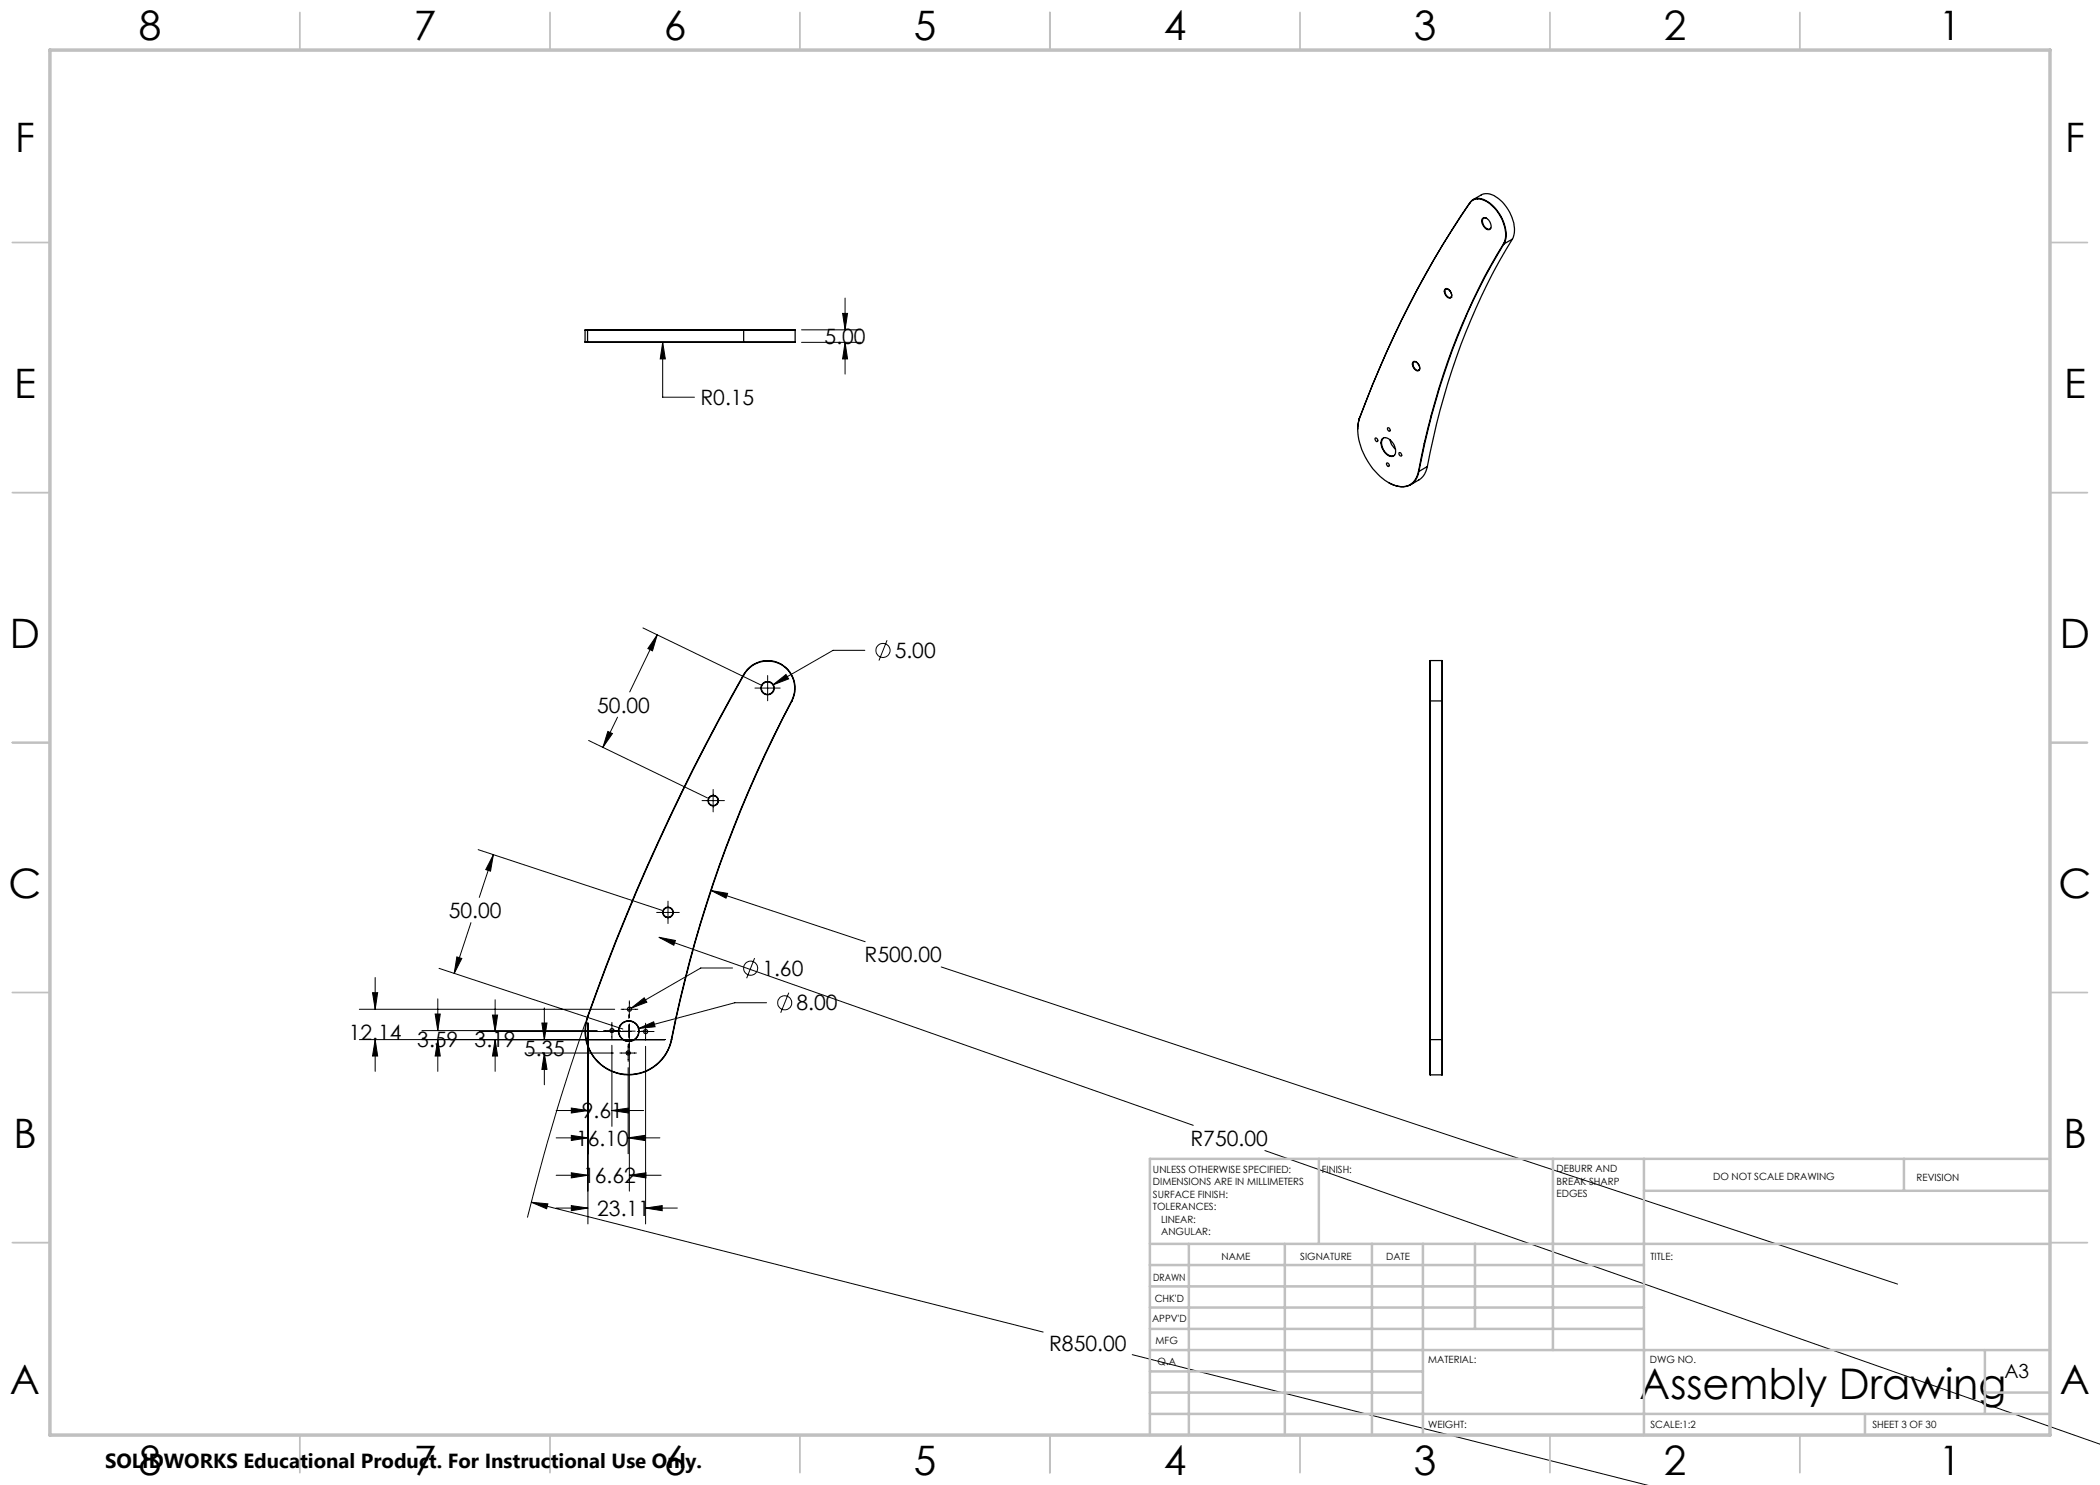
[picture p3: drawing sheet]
<svg xmlns="http://www.w3.org/2000/svg" width="420mm" height="297mm" viewBox="0 0 420 297" stroke-linecap="round" stroke-linejoin="round" font-family="sans-serif">
<g fill="none" stroke="#000" stroke-width=".25">
<path d="M294.6 39.9l1.7-.9a3 3 0 0 1 3.3 .7 8.2 8.2 0 0 1 3.2 7.4l-.3 .7M289 57.9a.81 .81 0 0 1 1.2 .6l.1 .3a.55 .55 0 0 1-.1 .7 .55 .55 0 0 1-.8-.1l-.5-.9zM289.1 57.9a.87 .87 0 0 1 1.2 .8 .48 .48 0 0 1-.1 .7 .48 .48 0 0 1-.7-.1l-.4-.6-.1-.5zM290.2 59.5h.1M294 40.5a2.46 2.46 0 0 1 3.6-.1 8.1 8.1 0 0 1 3.5 7.6l-.3 .8M294 40.6a2.49 2.49 0 0 1 3.5-.2 7.9 7.9 0 0 1 3.5 7.6l-.3 .8M294 40.5v.1M294 40.6a199.8 199.8 0 0 0-22.1 43.1M294 40.5a197.6 197.6 0 0 0-22.1 43.1M296.6 43.6a1.47 1.47 0 0 1 1.6 1.7 .63 .63 0 0 1-.4 .7 .63 .63 0 0 1-.7-.3 1.6 1.6 0 0 1-.5-2.1zM297.3 43.7a.58 .58 0 0 0-.7 0 .58 .58 0 0 0-.1 .7 1.39 1.39 0 0 0 1.5 1.4M300.7 48.8h.1"/>
<path d="M300.7 48.8a133.6 133.6 0 0 0-17 45.5M300.8 48.8a133.5 133.5 0 0 0-17 45.5M302.5 47.8a131.8 131.8 0 0 0-17 45.5M302.5 47.8l-1.7 1M117 68.4l.6 .1M117 66h.5M117 68.4h.5M117 66v2.4M117.5 66h31.2M117.5 68.4h31.2M117.5 68.4l.1 .1M117.5 66v2.4"/>
<path d="M117.6 66h-.6M117.6 66h-.1M117.6 66h31.2M117.6 68.5h31.2M148.7 68.4l.1 .1M148.7 68.4h10.3M148.7 66h10.3M148.7 66v2.4M148.8 66h10.2M148.8 66h-.1M159 68.4l-10.2 .1M159 66v2.4"/>
<path d="M282.7 72.3a1.18 1.18 0 0 1 1 1.9 1.24 1.24 0 0 1-1-1.9zM282.8 72.4a1.13 1.13 0 0 0 .9 1.6M282.8 72.4a1.19 1.19 0 0 1 1 1.6M282.8 72.3v.1M283.7 74h.1M271.9 83.7a10.5 10.5 0 0 0 1.8 8.8 10 10 0 0 0 6 4.8 3.3 3.3 0 0 0 4-3M271.9 83.6v.1M271.9 83.6l-.4 2.2M275 87.7a.38 .38 0 0 1 .5 .1 .38 .38 0 0 1-.1 .5l-.3-.2zM276.4 87.8a1.18 1.18 0 0 1 1.8 .4 2.15 2.15 0 0 1 .5 3 1.83 1.83 0 0 1-2.1-1.3l-.4-1.3zM276.7 87.7a2.17 2.17 0 0 0 .6 3l.7 .5 .7-.1M277.3 92.7a.36 .36 0 0 1 .5 .1 .36 .36 0 0 1-.1 .5l-.3-.2z"/>
<path d="M277.5 85.6a.38 .38 0 0 1 .4 .2 .38 .38 0 0 1 0 .5l-.3-.3zM278 87.9l.3 1 .8 .9M279.9 90.5a.42 .42 0 0 1 .3 .3 .42 .42 0 0 1 0 .4l-.4-.4zM283.7 94.3h.1M283.8 94.3a3.4 3.4 0 0 1-5.1 2.7l-1-.5M285.5 93.3l-.8 1.9a6.3 6.3 0 0 1-2.6 1.8M285.5 93.3l-1.7 1M148.7 134.9a429.3 429.3 0 0 0-31.2 68.4M148.7 134.9h.1M148.7 134.9a5.5 5.5 0 0 1 7.5-2.1 5.5 5.5 0 0 1 2.2 7.4M148.8 134.9a429.3 429.3 0 0 0-31.2 68.4M148.8 134.9a5.4 5.4 0 0 1 7.3-2 5.4 5.4 0 0 1 2.2 7.3"/>
<path d="M286 132.1v8.1M286 132.1h2.4M288.4 132.1l.1 8.1M288.4 132.1v8.1M158.3 140.2h.1M158.3 140.2a248.4 248.4 0 0 0-24 67.7M158.4 140.2a247.6 247.6 0 0 0-24.1 67.7M286 140.2h.1M286 140.2v67.7M286 140.2h2.4M288.4 140.2v67.7M288.5 140.2h-.1"/>
<path d="M288.5 140.2v67.7M117.5 203.3h.1M117.5 203.3a8.7 8.7 0 0 0 5.9 11.4 8.7 8.7 0 0 0 10.9-6.8M117.6 203.3a8.7 8.7 0 0 0 5.9 11.3 8.7 8.7 0 0 0 10.8-6.7M134.3 207.9h.1M286 207.9v7.1M286 207.9h.1M286 215h2.4M286 207.9h2.4M288.4 207.9h.1M288.4 207.9v7.1M288.5 207.9l-.1 7.1"/>
<circle cx="153.5" cy="137.6" r="1.24"/>
<circle cx="153.5" cy="137.6" r="1.33"/>
<circle cx="142.6" cy="160.1" r=".97"/>
<circle cx="142.6" cy="160.1" r="1.04"/>
<circle cx="133.6" cy="182.5" r=".98"/>
<circle cx="133.6" cy="182.5" r="1.06"/>
<circle cx="122.4" cy="206.1" r=".41"/>
<circle cx="125.6" cy="210.6" r=".4"/>
<circle cx="125.8" cy="206.2" r="2.07"/>
<circle cx="125.8" cy="206.2" r="2.01"/>
<circle cx="125.9" cy="201.9" r=".41"/>
<circle cx="129.1" cy="206.3" r=".41"/>
</g>
<g fill="none" stroke="#000" stroke-width=".2">
<path d="M169 59.6v6.4M132.5 68.5l.6 3.3h-1.1zM132.5 68.5v10.9h6.4M160.3 68.5h11.9M160.3 66h11.9M168.5 62.7h1l-.5 3.3zM169 68.5l.5 3.3h-1zM169 68.5v6.3M128.6 125.6l23.8 11.5M131.4 127l-.9 3.2-.9-.5zM131.4 127l-5.5 11.4M151 137.6h5"/>
<path d="M153.5 135.1v5.1M154.6 137l2.6-2.1 .5 .9zM173 130.1h-6.4l-12 6.9M177.4 128.1l-1.6 4M117.7 148.1l23.8 11.5M121.6 146.3l.9 .4-1.9 2.8zM123.5 143.4l-2.9 6.1M142.6 157.9v4.5M95.6 169.9l36.8 12.2M98.7 171l-.6 3.2-.9-.3zM98.7 171l-2.9 8.5M140.4 160.1h4.5"/>
<path d="M142.2 178.1l3.3 .6-.3 .9zM142.2 178.1l30.8 10.2M74.5 198.5h1l-.5 3.4zM75 195.5v6.4M87.6 199.8v6.3M87.8 193.7l36.8 12.1M91.4 191.4l1 .3-1.6 3zM94.2 184.5l-3.4 10.2M99 200v6.3M131.3 182.5h4.6M131.8 187.5l3.3 .6-.3 1zM131.8 187.5l106.9 37.6"/>
<path d="M133.6 180.2v4.5M146.5 193.6h-6.3l-14 8M150.9 191.6l-1.6 4M157.8 198.5l-1.7 4.1M188.2 193.4l191.3 63.4M71.9 207.9h61.1M71.9 201.9h51M75 207.9l.5 3.3h-1zM75 207.9v6.4M84.4 206.1h35.1M87 202.8h1.1l-.5 3.3zM87.6 207.9l.5 3.3h-1.1z"/>
<path d="M87.6 207.9v6.4M95.8 206.3h30.4M98.5 203h1l-.5 3.3zM99 207.9l.5 3.3h-1zM99 207.9v6.4M105.7 210.6h17M108.4 204.6h1l-.5 3.3zM108.9 210.6l.5 3.3h-1zM108.9 201.6v6.3M108.9 210.6v6.4M117.1 204.5a429.6 429.6 0 0 0-11.6 39M117.6 204.6v40.2"/>
<path d="M120.7 206.1h3.4M122.4 204.5v3.3M122.4 209.1v16.2M122.5 206.2h.7M124 210.6h3.3M124.2 201.9h3.4M124.5 206.2h2.5M125.6 208.9v3.4M125.6 213.5v17.2M125.8 202.9v.8M125.8 205v2.5M125.8 208.8v.7"/>
<path d="M125.9 200.2v3.3M125.9 204.8v33.4M126.2 201.6l2.6-2 .6 .8zM127.5 206.3h3.3M127.7 205.7l3-1.3 .3 .9zM128.3 206.2h.7M129.1 204.6v3.4M129.1 209.3v35.5M153.3 200.6h-6.3l-19.3 5.1M111.2 222.1h6.4M111.2 227.6h6.4M111.2 235.1h6.4"/>
<path d="M114.3 221.6l3.3 .5-3.3 .5zM114.3 227.1l3.3 .5-3.3 .5zM114.3 234.6l3.3 .5-3.3 .5zM122.4 222.1l3.3-.5v1zM122.4 222.1h6.3M125.6 227.6l3.3-.5v1zM125.6 227.6h6.4M125.9 235.1l3.3-.5v1zM125.9 235.1h6.3M253 230.1l167 58.8M106.3 240.4l3.3 .4-.3 1zM106.3 240.4l102.3 26"/>
<path d="M111.2 241.6h6.4M114.3 241.1l3.3 .5-3.3 .5zM129.1 241.6l3.3-.5v1zM129.1 241.6h6.4M226.4 270.9l103.1 26.2"/>
<circle cx="176.6" cy="130.1" r="1.41"/>
<circle cx="150.1" cy="193.6" r="1.41"/>
<circle cx="157" cy="200.6" r="1.41"/>
</g>
<g fill="none" stroke="#c0c0c0" stroke-width=".35">
<path d="M60 2.5v7.5M110 2.5v7.5M160 2.5v7.5M210 2.5v7.5M260 2.5v7.5M310 2.5v7.5M360 2.5v7.5M2.5 48.5h7.5M410 48.5h7.5M2.5 98.5h7.5M410 98.5h7.5M2.5 148.5h7.5"/>
<path d="M410 148.5h7.5M2.5 198.5h7.5M410 198.5h7.5M2.5 248.5h7.5M410 248.5h7.5M60 287v7.5M110 287v7.5M160 287v7.5M210 287v7.5M260 287v7.5M310 287v7.5M360 287v7.5"/>
</g>
<g fill="none" stroke="#c0c0c0" stroke-width=".5">
<path d="M263.8 231.8v17M310.6 231.8v38.2M328.8 231.8v55.2M328.8 238.2h81.2M380.8 231.8v6.4M410 231.8h-180v55.2M230 248.8h180M230 257.3h98.8M230 253h98.8M237.8 248.8v38.2M257 248.8v38.2M274.4 248.8v38.2"/>
<path d="M284.6 248.8v38.2M295 248.8v17M230 265.8h98.8M230 261.5h98.8M230 278.5h54.6M230 274.3h54.6M230 270h180M397 278.5h13M397 270v12.8M230 282.8h180M373 282.8v4.2"/>
</g>
<path d="M10 10h400v277h-400z" fill="none" stroke="#c0c0c0" stroke-width=".7"/>
<path d="M154.6 137l3.1-1.2-.5-.9zM127.7 205.7l3.3-.4-.3-.9zM106.3 240.4l3 1.4 .3-1zM142.2 178.1l3 1.5 .3-.9zM131.8 187.5l3 1.6 .3-1zM98.7 171l-.6 3.2-.9-.3zM91.4 191.4l1 .3-1.6 3zM121.6 146.3l.9 .4-1.9 2.8zM131.4 127l-.9 3.2-.9-.5zM126.2 201.6l3.2-1.2-.6-.8zM114.3 221.6l3.3 .5-3.3 .5zM122.4 222.1l3.3-.5v1zM114.3 227.1l3.3 .5-3.3 .5zM125.6 227.6l3.3-.5v1zM114.3 234.6l3.3 .5-3.3 .5zM125.9 235.1l3.3-.5v1zM114.3 241.1l3.3 .5-3.3 .5zM129.1 241.6l3.3-.5v1zM99 207.9l.5 3.3h-1zM98.5 203h1l-.5 3.3zM87.6 207.9l.5 3.3h-1.1zM87 202.8h1.1l-.5 3.3zM75 207.9l.5 3.3h-1zM74.5 198.5h1l-.5 3.4zM108.4 204.6h1l-.5 3.3zM108.9 210.6l.5 3.3h-1zM169 68.5l.5 3.3h-1zM168.5 62.7h1l-.5 3.3zM132.5 68.5l-.5 3.3h1.1z" fill="#000"/>
<text font-size="8.5" x="327.9" y="279.7">Assembly Drawing</text>
<g font-size="8.1">
<text x="27.7" y="8">8</text>
<text x="82.7" y="8">7</text>
<text x="132.7" y="8">6</text>
<text x="182.7" y="8">5</text>
<text x="232.7" y="8">4</text>
<text x="282.7" y="8">3</text>
<text x="332.7" y="8">2</text>
<text x="387.7" y="8">1</text>
<text x="3" y="30.4">F</text>
<text x="413" y="30.4">F</text>
<text x="2.8" y="79.6">E</text>
<text x="412.8" y="79.6">E</text>
<text x="2" y="129.6">D</text>
<text x="412" y="129.6">D</text>
<text x="1.7" y="179.6">C</text>
<text x="411.7" y="179.6">C</text>
<text x="2.7" y="229.6">B</text>
<text x="412.7" y="229.6">B</text>
<text x="2" y="278.9">A</text>
<text x="412" y="278.9">A</text>
<text x="27.7" y="295">8</text>
<text x="82.7" y="295">7</text>
<text x="132.7" y="295">6</text>
<text x="182.7" y="295">5</text>
<text x="232.7" y="295">4</text>
<text x="282.7" y="295">3</text>
<text x="332.7" y="295">2</text>
<text x="387.7" y="295">1</text>
</g>
<g font-size="4.2">
<text x="164.9" y="68.8">5.00</text>
<text x="140.1" y="81">R0.15</text>
<text x="178.9" y="131.6">5.00</text>
<text x="119.4" y="142.5">50.00</text>
<text x="89.7" y="183.6">50.00</text>
<text x="152.5" y="195.2">1.60</text>
<text x="172.9" y="192.4">R500.00</text>
<text x="159.3" y="202.1">8.00</text>
<text x="69.8" y="208">12.14</text>
<text x="83.5" y="209.5">3.59</text>
<text x="94.9" y="209.5">3.19</text>
<text x="104.8" y="211.3">5.35</text>
<text x="116.4" y="223.7">9.61</text>
<text x="115.2" y="229.2">16.10</text>
<text x="238.1" y="229.2">R750.00</text>
<text x="116.6" y="236.7">16.62</text>
<text x="119.4" y="243.2">23.11</text>
<text x="209.8" y="270.3">R850.00</text>
</g>
<text font-size="4.1" x="21" y="293.7">SOLIDWORKS Educational Product. For Instructional Use Only.</text>
<text font-size="3.9" x="400.9" y="275.5">A3</text>
<g font-size="2">
<text x="230.6" y="234.6">UNLESS OTHERWISE SPECIFIED:</text>
<text x="230.6" y="237.1">DIMENSIONS ARE IN MILLIMETERS</text>
<text x="230.6" y="239.6">SURFACE FINISH:</text>
<text x="264.4" y="234.6">FINISH:</text>
<text x="311.3" y="234.5">DEBURR AND</text>
<text x="311.3" y="237">BREAK SHARP</text>
<text x="311.3" y="239.5">EDGES</text>
<text x="342.6" y="236">DO NOT SCALE DRAWING</text>
<text x="383.3" y="236.2">REVISION</text>
<text x="230.6" y="242.1">TOLERANCES:</text>
<text x="232.2" y="244.6">LINEAR:</text>
<text x="232.2" y="247.1">ANGULAR:</text>
<text x="244.3" y="252">NAME</text>
<text x="260" y="251.9">SIGNATURE</text>
<text x="277.2" y="251.9">DATE</text>
<text x="330.1" y="251.9">TITLE:</text>
<text x="230.6" y="256.1">DRAWN</text>
<text x="230.9" y="260.3">CHK'D</text>
<text x="230.4" y="264.4">APPV'D</text>
<text x="231.1" y="268.8">MFG</text>
<text x="231.5" y="273">Q.A</text>
<text x="285.6" y="272.5">MATERIAL:</text>
<text x="330" y="272.5">DWG NO.</text>
<text x="285.6" y="285.5">WEIGHT:</text>
<text x="330.1" y="285.6">SCALE:1:2</text>
<text x="374.5" y="285.6">SHEET 3 OF 30</text>
</g>
</svg>
